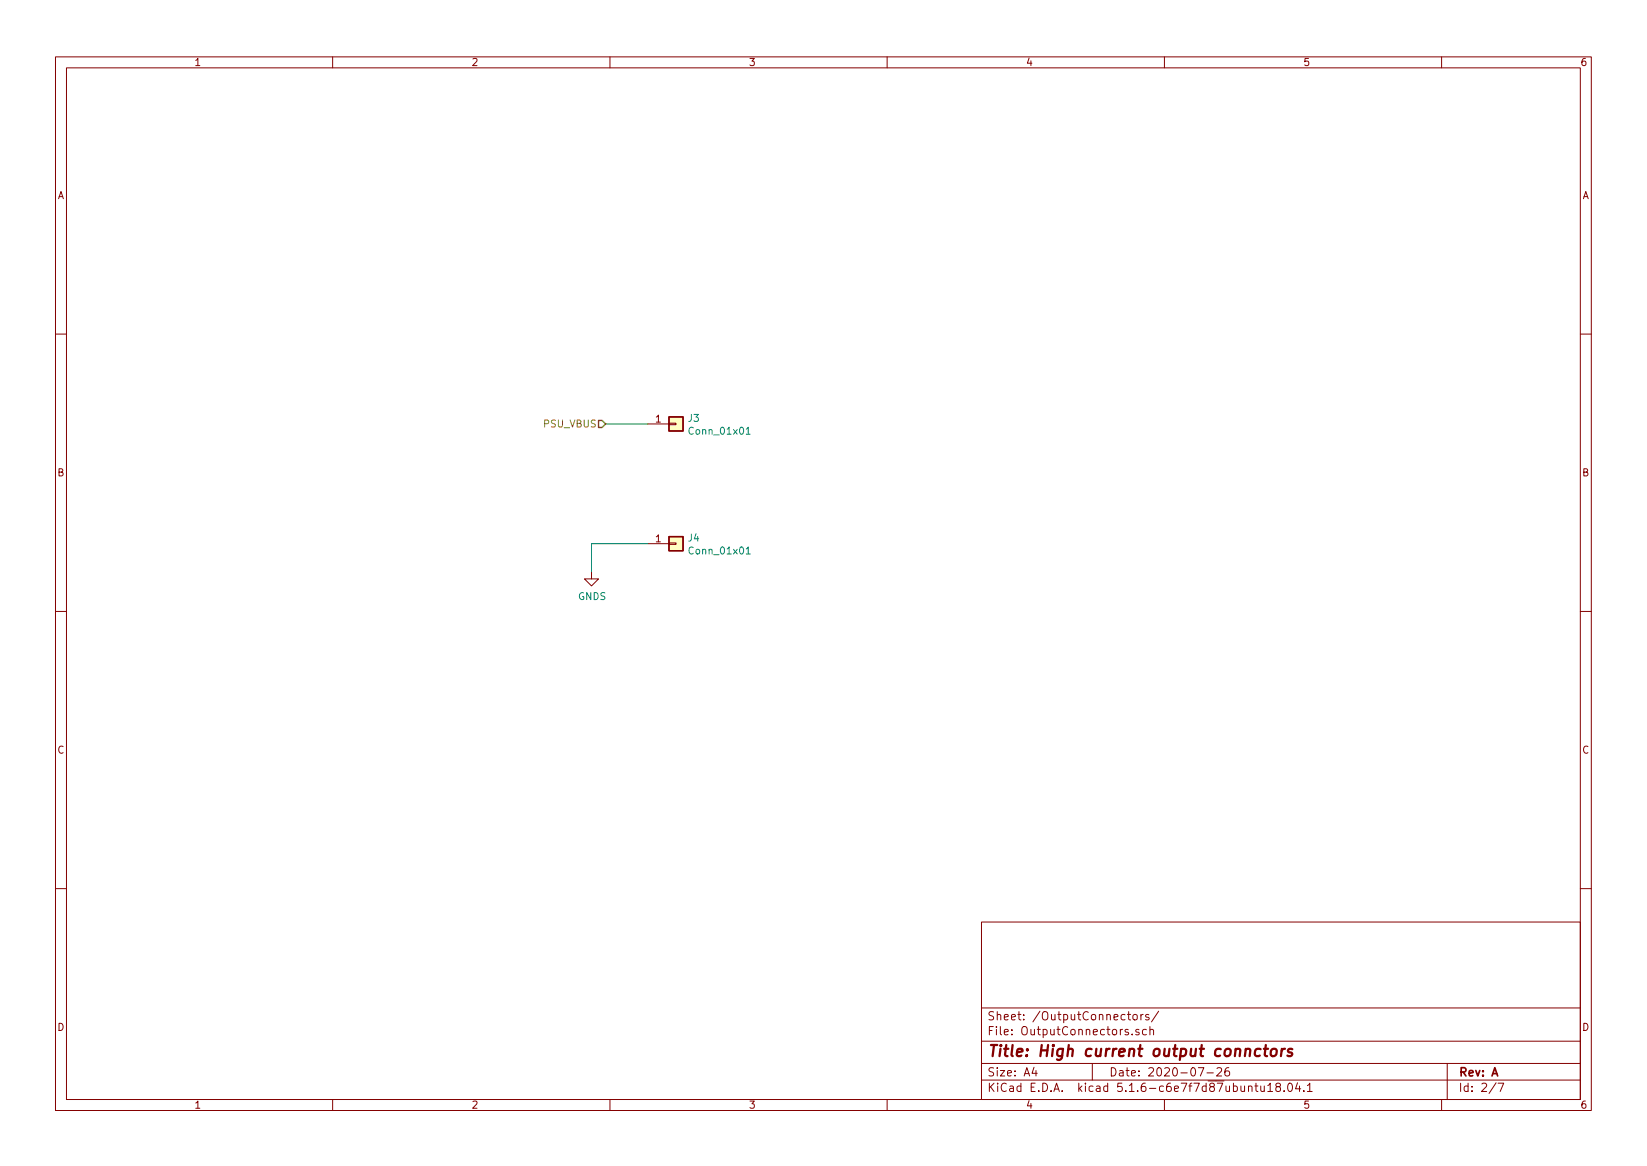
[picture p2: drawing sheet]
EESchema Schematic File Version 4
EELAYER 30 0
EELAYER END
$Descr A4 11693 8268
encoding utf-8
Sheet 2 7
Title "High current output connctors"
Date "2020-07-26"
Rev "A"
Comp ""
Comment1 ""
Comment2 ""
Comment3 ""
Comment4 ""
$EndDescr
Wire Wire Line
	4600 3000 4300 3000
Wire Wire Line
	4200 3850 4200 4050
Wire Wire Line
	4200 3850 4600 3850
$Comp
L power:GNDS #PWR?
U 1 1
P 4200 4050
AR Path="/5EFF0F4B/5F02E93F" Ref="#PWR?"  Part="1" 
AR Path="/5F02DF75/5F02E93F" Ref="#PWR04"  Part="1" 
F 0 "#PWR04" H 4200 3800 50  0001 C CNN
F 1 "GNDS" H 4205 3877 50  0000 C CNN
F 2 "" H 4200 4050 50  0001 C CNN
F 3 "" H 4200 4050 50  0001 C CNN
	1    4200 4050
	1    0    0    -1  
$EndComp
Text HLabel 4300 3000 0    50   Input ~ 0
PSU_VBUS
$Comp
L Connector_Generic:Conn_01x01 J3
U 1 1
P 4800 3000
F 0 "J3" H 4880 3042 50  0000 L CNN
F 1 "Conn_01x01" H 4880 2951 50  0000 L CNN
F 2 "MountingHole:MountingHole_4.3mm_M4_Pad_Via" H 4800 3000 50  0001 C CNN
F 3 "https://docs.rs-online.com/41b5/A700000006757323.pdf" H 4800 3000 50  0001 C CNN
	1    4800 3000
	1    0    0    -1  
$EndComp
$Comp
L Connector_Generic:Conn_01x01 J4
U 1 1
P 4800 3850
F 0 "J4" H 4880 3892 50  0000 L CNN
F 1 "Conn_01x01" H 4880 3801 50  0000 L CNN
F 2 "MountingHole:MountingHole_4.3mm_M4_Pad_Via" H 4800 3850 50  0001 C CNN
F 3 "https://docs.rs-online.com/41b5/A700000006757323.pdf" H 4800 3850 50  0001 C CNN
	1    4800 3850
	1    0    0    -1  
$EndComp
$EndSCHEMATC
